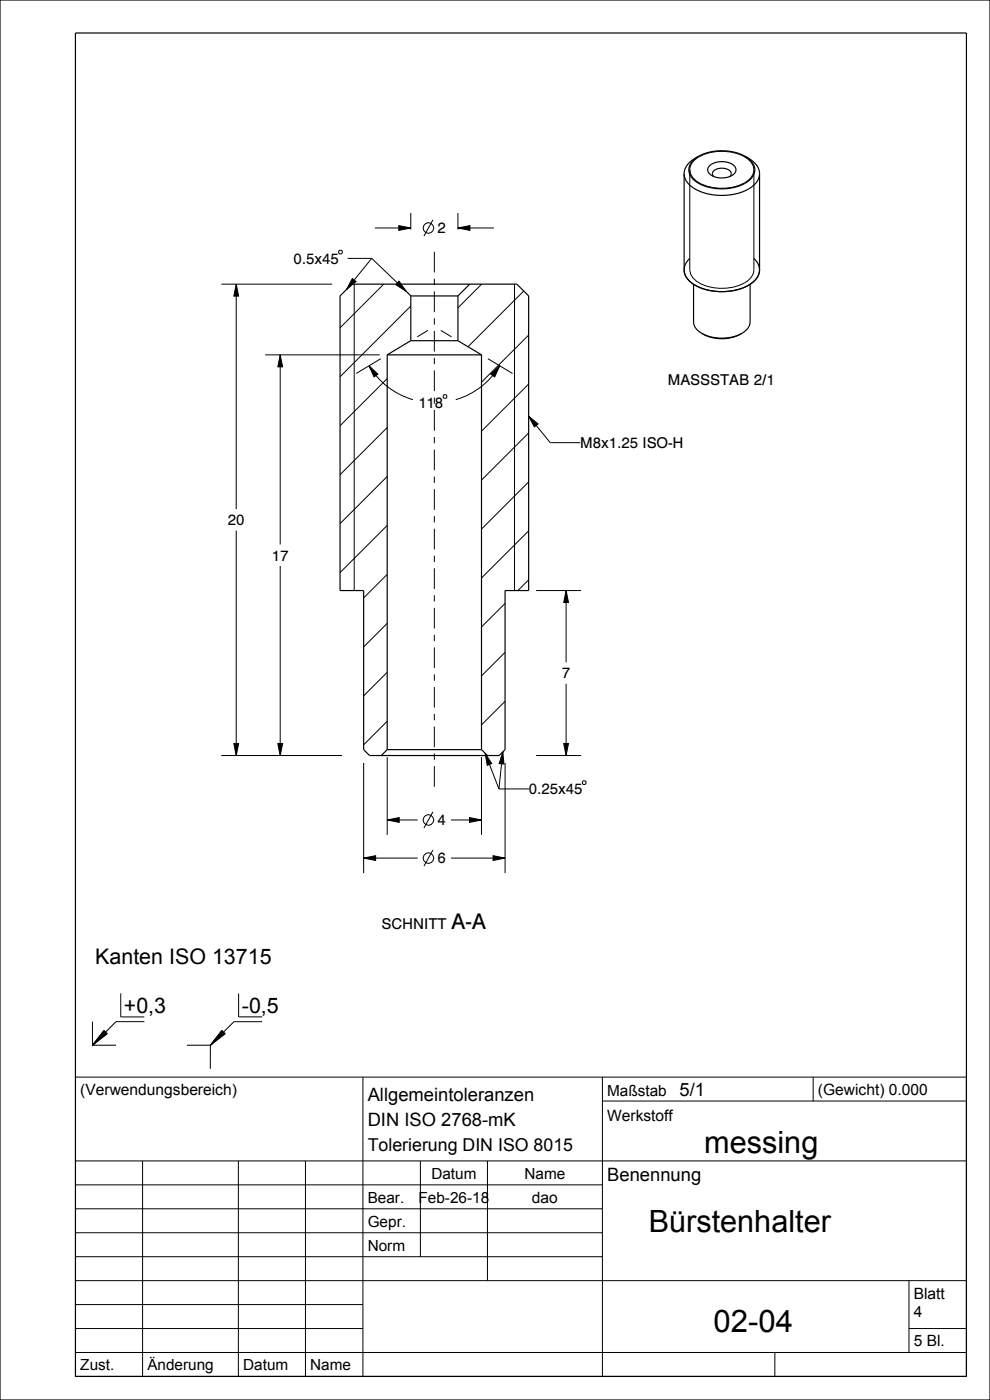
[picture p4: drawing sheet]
<svg xmlns="http://www.w3.org/2000/svg" width="210mm" height="297mm" viewBox="0 0 210 297" stroke-linecap="round" stroke-linejoin="round" font-family="sans-serif">
<g fill="none" stroke="#000" stroke-width=".21">
<path d="M146.3 36v21.3M159.9 36v21.3v.5l-.5 1-1.5 1.2-2.4 .9-1.4 .2-2.9-.1-1.3-.3-2.2-1.1-.7-.7-.5-.8-.2-.8M159.9 36l-.2-.9-.4-.7-.8-.8-2.1-1-2.8-.5-2.9 .2-2.4 .9-1.5 1.3-.4 1-.1 .5M159.9 36v.5l-.5 1-1.5 1.3-2.4 .9-2.9 .2-2.7-.4-2.2-1.1-.7-.7-.5-.8-.2-.9M71.8 53.3l.2-.2h.4l.2 .2v.4l-.2 .2h-.4l-.2-.2zM73.7 54.8h5.1M74.7 59.1l.8 .6-2 1.7zM78.8 54.8l-5.3 6.6M78.8 54.8l7.3 7M79.5 48.4h7.6M84.6 47.9l2.5 .5-2.5 .5zM84.6 59.7l1.5 2.1-2.2-1.4z"/>
<path d="M87.1 45.2v3.5M91.8 46.7l-1.9 3.4M97.1 48.4l2.6-.5v1zM97.1 45.2v3.5M97.1 48.4h7.7M146.3 57.3h.1M46.9 60.3h23.6M50.1 60.3l.5 2.5h-1zM50.1 60.3v47.7M56.3 75.3h24.2M59.4 75.3l.5 2.5h-1zM59.4 75.3v40.2"/>
<path d="M75.1 60.3v65M78.3 77.6l1.9 1.8-.9 .6zM78.3 77.6a16.2 16.2 0 0 0 9.3 7.2M80.8 76.1l-5.2 3.1M81.4 60.3l-9.3 9.2M87.1 64.9l-15 15M90.8 70.1l-2.3 1.4M93.5 70.1l2.3 1.4M102.2 60.3l-5.1 5M103.5 76.1l5.2 3.1M104.1 79.4l1.9-1.8-1.1 2.4zM106 77.6a16.2 16.2 0 0 1-9.3 7.2"/>
<path d="M109.1 60.3v65M111.1 61.7l-11.8 11.9M112.1 71.1l-10 10M82.1 80.3l-10 10M82.1 90.7l-10 10M94.2 83.7h.4l.2 .2v.4l-.2 .2h-.4l-.2-.2v-.4zM112.1 88.3l2 1.6-.8 .7zM112.1 81.5l-10 10M112.1 91.9l-10 10M112.1 88.3l4.6 5.6h6.4M50.1 112.6v47.7M82.1 101.1l-10 10"/>
<path d="M82.1 111.5l-10 10M112.1 102.2l-10 10M112.1 112.6l-10 10M59.4 120.1v40.2M82.1 121.9l-5 5M82.1 132.2l-5 5M107.1 128l-5 5M107.1 138.4l-5 5M112.1 123l-2.2 2.3M113.7 125.3h9.6M120.1 125.3l.5 2.5h-1zM120.1 125.3v15.2"/>
<path d="M49.6 157.7h1l-.5 2.6zM58.9 157.7h1l-.5 2.6zM82.1 142.6l-5 5M82.1 153l-5 5M102.9 159.8l1.4 2.2-.9 .4zM102.9 159.8l2.9 7.6M106.7 159.5l.2 2.6-1-.1zM106.7 159.5l-.9 7.9M107.1 148.8l-5 5M119.6 157.7h1l-.5 2.6zM120.1 145.1v15.2M46.9 160.3h25.7"/>
<path d="M77.1 161.9v23.3M82.1 174l2.6-.6v1.1zM82.1 174h6.5M82.1 160.6v16.5M91.8 172.2l-1.9 3.5M95.7 174h6.4M99.6 173.4l2.5 .6-2.5 .5zM102.1 160.6v16.5M105.8 167.4h6.4M107.1 161.9v23.3M113.7 160.3h9.6M123.5 165.8l.2-.1h.4l.2 .1v.4l-.2 .2h-.4l-.2-.2z"/>
<path d="M77.1 182l2.6-.5v1zM77.1 182h11.5M91.8 180.3l-1.9 3.5M95.7 182h11.4M104.6 181.5l2.5 .5-2.5 .5zM19.6 216.7v5M22 218.6l.8 .7-3.2 2.4zM22.2 218.7l-2.6 3M22.3 218.8l-2.7 2.9M22.4 218.9l-2.8 2.8M22.5 219l-2.9 2.7M22.6 219.1l-3 2.6"/>
<path d="M22.7 219.2l-3.1 2.5M25.6 210.7v5h5M30.6 216.7h-6l-2.2 2.2M47.1 218.6l.7 .7-3.2 2.4zM47.2 218.7l-2.6 3M47.3 218.8l-2.7 2.9M47.4 218.9l-2.8 2.8M47.5 219l-2.9 2.7M47.6 219.1l-3 2.6M47.7 219.2l-3.1 2.5M50.6 210.8v4.9h5M55.6 216.8h-6l-2.2 2.1"/>
<path d="M16 228.5h189v63.5h-189zM19.6 221.7h5M39.7 221.7h4.9M44.6 221.7v5M77 228.5v63.5M127.8 233.6h77.2M127.8 228.5v63.5M172.5 228.5v5.1M16 246.3h189M16 251.4h111.8M16 256.4h111.8M30.2 246.3v45.7"/>
<path d="M50.6 246.3v45.7M64.8 246.3v45.7M89.2 246.3v20.3M103.4 246.3v25.4M16 261.5h111.8M16 266.6h111.8M16 271.7h189M16 276.8h61M192.8 271.7v15.2M16 281.8h61M16 286.9h189M164.4 286.9v5.1"/>
<path d="M192.8 281.8h12.2"/>
<circle cx="90.9" cy="48.4" r="1.12"/>
<circle cx="90.9" cy="174" r="1.12"/>
<circle cx="90.9" cy="182" r="1.12"/>
</g>
<g fill="#000">
<path d="M84.6 47.9l2.5 .5-2.5 .5zM97.1 48.4l2.6-.5v1zM50.1 60.3l.5 2.5h-1zM59.4 75.3l.5 2.5h-1zM74.7 59.1l.8 .6-2 1.7zM78.3 77.6l1.9 1.8-.9 .6zM84.6 59.7l1.5 2.1-2.2-1.4zM104.1 79.4l1.9-1.8-1.1 2.4zM112.1 88.3l2 1.6-.8 .7zM120.1 125.3l.5 2.5h-1zM102.9 159.8l1.4 2.2-.9 .4zM106.7 159.5l.2 2.6-1-.1z"/>
<path d="M49.6 157.7h1l-.5 2.6zM58.9 157.7h1l-.5 2.6zM82.1 174l2.6-.6v1.1zM99.6 173.4l2.5 .6-2.5 .5zM119.6 157.7h1l-.5 2.6zM77.1 182l2.6-.5v1zM104.6 181.5l2.5 .5-2.5 .5z"/>
</g>
<g fill="none" stroke="#000" stroke-width=".25">
<path d="M0 0h210v297h-210zM16 7h189v285h-189zM148.2 33.2l-.6 .3a2.89 2.89 0 0 0-1.5 2.7 2.89 2.89 0 0 0 1.8 2.5 10.5 10.5 0 0 0 11.1-.5 2.87 2.87 0 0 0-.7-4.9l-.2-.1M148.2 33.2l-.7 .4a3.4 3.4 0 0 0-1.9 4.8 8.6 8.6 0 0 0 7.1 3.1 9.2 9.2 0 0 0 7.9-3 3.3 3.3 0 0 0-1.5-4.7l-1-.6M148.2 33.2a10.9 10.9 0 0 1 9.9 0M150.5 35.2a4.1 4.1 0 0 1 5.5 .3 1.45 1.45 0 0 1-1.2 2 3.9 3.9 0 0 1-4.6-1l-.1-.6zM151.4 37.4l-.1-.1a.98 .98 0 0 1 .9-1.5 2.18 2.18 0 0 1 2.9 1l-.3 .7M145.1 57.3h.1M145.1 57.3l.2 .9 .4 .7M145.7 58.9h.1M145.7 58.9l1.3 1.3M146.3 54.8l-.9 1.2-.3 1.3"/>
<path d="M159.6 59.9l-1.8 1.1M159.6 59.9h.1M159.9 54.8l.9 1.2 .3 1.3M161.1 57.3l-.3 1.3-1.2 1.3M161.1 57.3h.1M72.1 62.8l2.5-2.5h35l2.5 2.5v62.5h-5v33.7l-1.2 1.3h-27.5l-1.3-1.3v-33.7h-5zM82.1 75.3v83.7M82.1 75.3h20M84.6 60.3l2.5 2.5M87.1 72.3l-5 3M87.1 62.8v9.5M87.1 72.3h10"/>
<path d="M87.1 62.8h10M97.1 62.8v9.5M97.1 72.3l5 3M99.6 60.3l-2.5 2.5M102.1 75.3v83.7M147 60.2h.1M147 60.2l.9 .6M147.1 68.3a2.93 2.93 0 0 0 1.8 2.4M147.9 60.8h.1M148 60.8l2.2 .8 2.6 .3M148.9 70.7l.3 .2M149.2 70.9a8.6 8.6 0 0 0 7.8 0"/>
<path d="M152.8 61.9h.1M155.4 61.7l-2.6 .2M155.4 61.7h.1M157 70.9a9.6 9.6 0 0 1-7.8 0M157.4 70.7l-.4 .2M157.8 61l-2.4 .7M157.8 61h.1M159.1 68.3a2.93 2.93 0 0 1-1.7 2.4M82.1 159h20M82.1 159l-1.2 1.3M102.1 159l1.3 1.3"/>
</g>
<!-- layer: 02___PRT_ALL_AXES -->
<g fill="none" stroke="#000" stroke-width=".21">
<path d="M92.1 53.4v4.4M92.1 59.1v1.4M92.1 61.8v4.4M92.1 67.5v1.4M92.1 70.2v4.4M92.1 75.9v1.4M92.1 78.6v4.4M92.1 84.3v1.4M92.1 87v4.4M92.1 92.7v1.3M92.1 95.4v4.4M92.1 101.1v1.3"/>
<path d="M92.1 103.8v4.4M92.1 109.5v1.3M92.1 112.2v4.3M92.1 117.9v1.3M92.1 120.6v4.3M92.1 126.3v1.3M92.1 129v4.3M92.1 134.7v1.3M92.1 137.3v4.4M92.1 143.1v1.3M92.1 145.7v4.4M92.1 151.5v1.3"/>
<path d="M92.1 154.1v4.4M92.1 159.9v1.3M92.1 162.5v4.4"/>
</g>
<path d="M145.1 36.8v20.5a4.9 4.9 0 0 0 3.9 3.9 11.3 11.3 0 0 0 11.2-1.8l.6-.9 .3-1.1v-20.6M147.1 60.3v8M159.1 60.3v8" fill="none" stroke="#000" stroke-width=".25"/>
<text font-size="6.6" x="151.4" y="282.5">02-04</text>
<g font-size="6.5">
<text x="149.4" y="244.6">messing</text>
<text x="137.6" y="261.4">Bürstenhalter</text>
</g>
<text font-size="4.6" x="95.7" y="197.2">A-A</text>
<g font-size="4.5">
<text x="20.2" y="204.6">Kanten ISO 13715</text>
<text x="26.3" y="214.9">+0,3</text>
<text x="51.3" y="214.9">-0,5</text>
</g>
<g font-size="3.9">
<text x="78" y="233.6">Allgemeintoleranzen</text>
<text x="144.2" y="232.5">5/1</text>
<text x="78" y="239">DIN ISO 2768-mK</text>
<text x="128.8" y="250.6">Benennung</text>
</g>
<text font-size="3.8" x="78" y="244.2">Tolerierung DIN ISO 8015</text>
<g font-size="3.3">
<text x="17" y="232.3">(Verwendungsbereich)</text>
<text x="128.8" y="232.5">Maßstab</text>
<text x="173.5" y="232.3">(Gewicht) 0.000</text>
<text x="128.8" y="237.8">Werkstoff</text>
<text x="91.5" y="250.1">Datum</text>
<text x="111.3" y="250.1">Name</text>
<text x="78" y="255.1">Bear.</text>
<text x="88.8" y="255.1">Feb-26-18</text>
<text x="112.8" y="255.2">dao</text>
<text x="78" y="260.2">Gepr.</text>
<text x="78" y="265.3">Norm</text>
<text x="193.8" y="275.5">Blatt</text>
<text x="193.8" y="279.3">4</text>
<text x="193.8" y="285.7">5 Bl.</text>
<text x="17" y="290.7">Zust.</text>
<text x="31.3" y="290.7">Änderung</text>
<text x="51.6" y="290.7">Datum</text>
<text x="65.8" y="290.7">Name</text>
</g>
<g font-size="3.2">
<text x="92.8" y="49.5">2</text>
<text x="62.2" y="56">0.5x45</text>
<text x="141.6" y="81.8">MASSSTAB 2/1</text>
<text x="88.7" y="86.6">118</text>
<text x="123.1" y="95.1">M8x1.25 ISO-H</text>
<text x="48.4" y="111.4">20</text>
<text x="57.7" y="118.9">17</text>
<text x="119.2" y="143.9">7</text>
<text x="112.2" y="168.5">0.25x45</text>
<text x="92.8" y="175.1">4</text>
<text x="92.8" y="183.2">6</text>
<text x="80.9" y="197.2">SCHNITT</text>
</g>
</svg>
